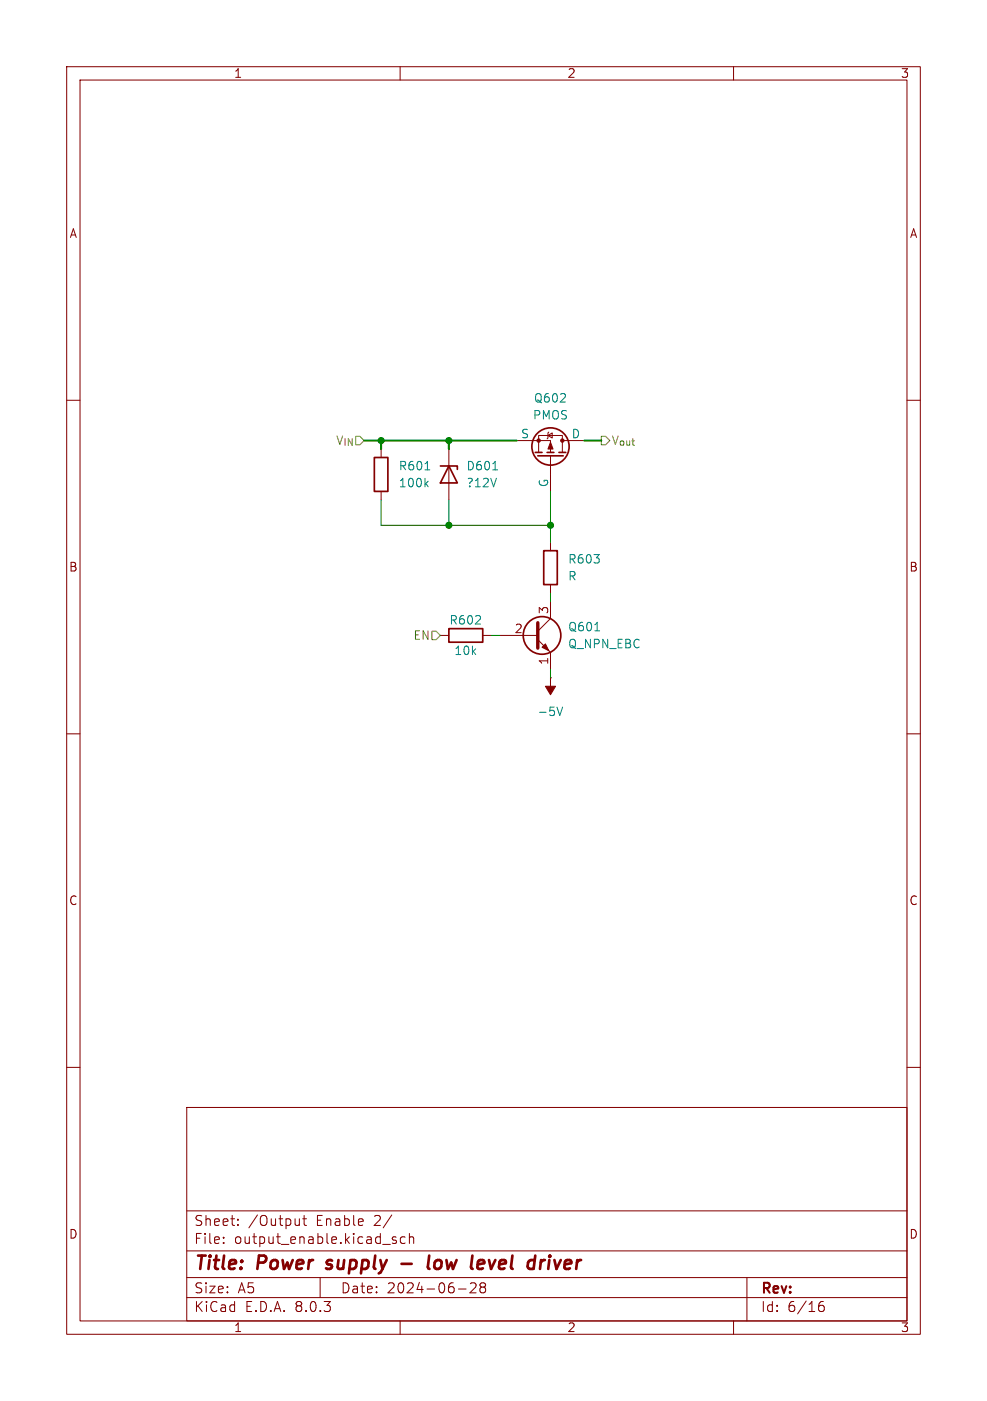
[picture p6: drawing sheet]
<svg xmlns="http://www.w3.org/2000/svg" width="148mm" height="210mm" viewBox="0 0 148 210" stroke-linecap="round" stroke-linejoin="round" font-family="sans-serif">
<g fill="none" stroke="#840000" stroke-width=".15">
<path d="M10 10h128v190h-128zM12 12h124v186h-124zM60 10v2M110 10v2M10 60h2M136 60h2M57.1 67.3v1.3M57.1 73.7v1.2M67.3 67.3v7.6M77.5 66h5v1.8M80.8 67.8v-2.5h3.5v2.5M82.2 65.3l.6-.4v.8z"/>
<path d="M82.3 64.8l-.1 .1v.8l-.2 .1M82.5 68.3v5.4M84.3 66h3.3M66 95.3h1.3M72.4 95.3h1.3M74.9 95.3h5.7M80.6 95.9l1.9 1.9v2.5M82.5 81.3v1.3M82.5 87.6v1.3M82.5 90.2v2.5l-1.9 1.9M10 110h2M82.5 101.6h.1"/>
<path d="M136 110h2M10 160h2M136 160h2M28 166h108v32h-108zM28 194.5h108M28 191.5h108M28 187.5h108M28 181.5h108M33.5 186.3v.1M33.5 185.5v.1M35.7 183.6v.1M35.7 182.8v.1"/>
<path d="M44.9 182.7v1M44.9 183.6l-.2 .1M45.4 182.7h.6M45.6 182.2v1.3l.1 .1 .3 .1M48 191.5v3M59.4 185.5l-.4-.1-.2 .2 .1 .2 .5 .2v.3h-.6M60 198v2M60.7 185.5l-.4-.1-.3 .3v.4l.2 .2h.5M61.4 185.5a.37 .37 0 0 1 .6 .1v.8M61.4 184.9v1.5M68.7 193.2h1.2M70.5 192.4l.2-.1 .5 .1a.41 .41 0 0 1 .1 .5l-.8 .9h.9"/>
<path d="M72.2 192.9l-.2-.2v-.3l.2-.1 .5 .1 .1 .2-.1 .2-.2 .1M72.2 192.9l-.2 .3v.3l.2 .3 .5-.1 .1-.2-.1-.4-.2-.2M72.2 192.9h.3M110 198v2M112 191.5v6.5M122.7 196l.3-.3h.5l.1 .3v.3l-.3 .3h-.3l-.3-.3M123.5 195.1a.59 .59 0 0 0-.8 .6"/>
</g>
<path d="M48.9 190.1l.2 .1M49.1 189l-.1 .3 .1 .1M60.2 189.4h1.5M64.4 188.2l-.3 1.7 .3 .3M65.9 188.9a.62 .62 0 0 0-.7 .4v.7a.52 .52 0 0 0 .7 .1M72.4 188.9l.2 .1v.4l-1 .1M81.7 188.9l-.5 .2M82.4 188.9l-.2 1.3M82.5 188.2l-.1 .2M82.5 188.2l-.1 .1v.1M82.5 188.2v.1l-.1 .1" fill="none" stroke="#840000" stroke-width=".4"/>
<g fill="none" stroke="#840000" stroke-width=".25">
<path d="M56.1 68.6h2.1v5.1h-2.1zM66 69.9h2.6v.5M67.3 69.9l1.3 2.5h-2.6zM80.3 67.8h1M80.6 68.3h3.9M82 67.8h1.1M83.8 67.8h1M67.3 94.2h5.1v2.1h-5.1zM81.5 82.6h2.1v5h-2.1z"/>
<circle cx="82.5" cy="66.9" r="2.79"/>
<circle cx="81.3" cy="95.2" r="2.82"/>
</g>
<path d="M63.7 70.4h.8M63.9 72.5l.3 .5M64.2 72.1l-.5 .5M73.9 70.4h.7M89.2 94.6h.7M83.5 106l.4 1.3 .5-1.3" fill="none" stroke="#008484" stroke-width=".15"/>
<g fill="#840000" stroke="#840000" stroke-width=".15">
<path d="M82.5 101.6v1.3h.8l-.8 1.2-.7-1.2h.7z"/>
<path d="M81.3 97l.5-.5 .5 1z"/>
<path d="M82.5 66.3l.4 1h-.7z"/>
<circle cx="80.8" cy="66" r=".25"/>
<circle cx="84.3" cy="66" r=".25"/>
</g>
<path d="M80.6 93.3v3.9" fill="none" stroke="#840000" stroke-width=".51"/>
<path d="M90.2 65.4h.6l.6 .6-.6 .7h-.6zM64.8 94.6h.6l.6 .7-.6 .6h-.6z" fill="none" stroke="#848400" stroke-width=".15"/>
<path d="M54.6 66h22.9M57.1 66v1.3M67.3 66v1.3M87.6 66h2.6" fill="none" stroke="#008400" stroke-width=".3"/>
<path d="M57.1 74.9v3.8h25.4M67.3 74.9v3.8M82.5 73.7v7.6M73.7 95.3h1.2M82.5 88.9v1.3M82.5 100.3v1.3" fill="none" stroke="#008400" stroke-width=".15"/>
<g fill="#008400" stroke="#008400" stroke-width=".15">
<circle cx="67.3" cy="66" r=".46"/>
<circle cx="67.3" cy="78.7" r=".46"/>
<circle cx="57.1" cy="66" r=".46"/>
<circle cx="82.5" cy="78.7" r=".46"/>
</g>
<g font-size="2.8" fill="#840000">
<text x="29" y="190.9">Title:</text>
<text x="38.7" y="190.9">Power</text>
<text x="49.8" y="190.9">supply</text>
<text x="66.6" y="190.9">low</text>
<text x="73.9" y="190.9">level</text>
<text x="83.2" y="190.9">driver</text>
</g>
<g font-size="2.1" fill="#840000">
<text x="29" y="184">Sheet:</text>
<text x="37.2" y="184">/Output</text>
<text x="47.5" y="184">Enable</text>
<text x="56.3" y="184">2/</text>
<text x="29" y="186.7">File:</text>
<text x="35.1" y="186.7">output_enable.kicad_sch</text>
<text x="29" y="196.9">KiCad</text>
<text x="29" y="194.1">Size:</text>
<text x="35.7" y="194.1">A5</text>
<text x="36.7" y="196.9">E.D.A.</text>
<text x="44.3" y="196.9">8.0.3</text>
<text x="51" y="194.1">Date:</text>
<text x="58" y="194.1">2024-06-28</text>
<text x="114" y="194.3">Rev:</text>
<text x="114" y="196.9">Id:</text>
<text x="118.1" y="196.9">6/16</text>
</g>
<g font-size="1.8" fill="#840000">
<text x="35" y="11.9">1</text>
<text x="85" y="11.9">2</text>
<text x="135" y="11.9">3</text>
<text x="10.3" y="35.9">A</text>
<text x="136.3" y="35.9">A</text>
<text x="10.3" y="85.9">B</text>
<text x="136.3" y="85.9">B</text>
<text x="77.1" y="95">2</text>
<text x="82.3" y="92.1" transform="rotate(-90 82.3 92.1)">3</text>
<text x="82.3" y="99.8" transform="rotate(-90 82.3 99.8)">1</text>
<text x="10.3" y="135.9">C</text>
<text x="136.3" y="135.9">C</text>
<text x="10.3" y="185.9">D</text>
<text x="136.3" y="185.9">D</text>
<text x="35" y="199.9">1</text>
<text x="85" y="199.9">2</text>
<text x="135" y="199.9">3</text>
</g>
<g font-size="1.8" fill="#008484">
<text x="78" y="65.8">S</text>
<text x="79.8" y="63.1">PMOS</text>
<text x="80" y="60.6">Q602</text>
<text x="85.6" y="65.8">D</text>
<text x="59.7" y="70.7">R601</text>
<text x="69.9" y="70.7">D601</text>
<text x="59.7" y="73.3">100k</text>
<text x="69.9" y="73.3">?12V</text>
<text x="82.3" y="73.1" transform="rotate(-90 82.3 73.1)">G</text>
<text x="85.1" y="84.7">R603</text>
<text x="85.1" y="87.2">R</text>
<text x="67.3" y="93.8">R602</text>
<text x="85.1" y="94.8">Q601</text>
<text x="68" y="98.4">10k</text>
<text x="85.1" y="97.4">Q_NPN_EBC</text>
<text x="80.5" y="107.5">-5V</text>
</g>
<g font-size="1.8" fill="#848400">
<text x="50.3" y="66.9">V_{IN}</text>
<text x="91.6" y="66.9">V_{out}</text>
<text x="61.9" y="96.1">EN</text>
</g>
</svg>
